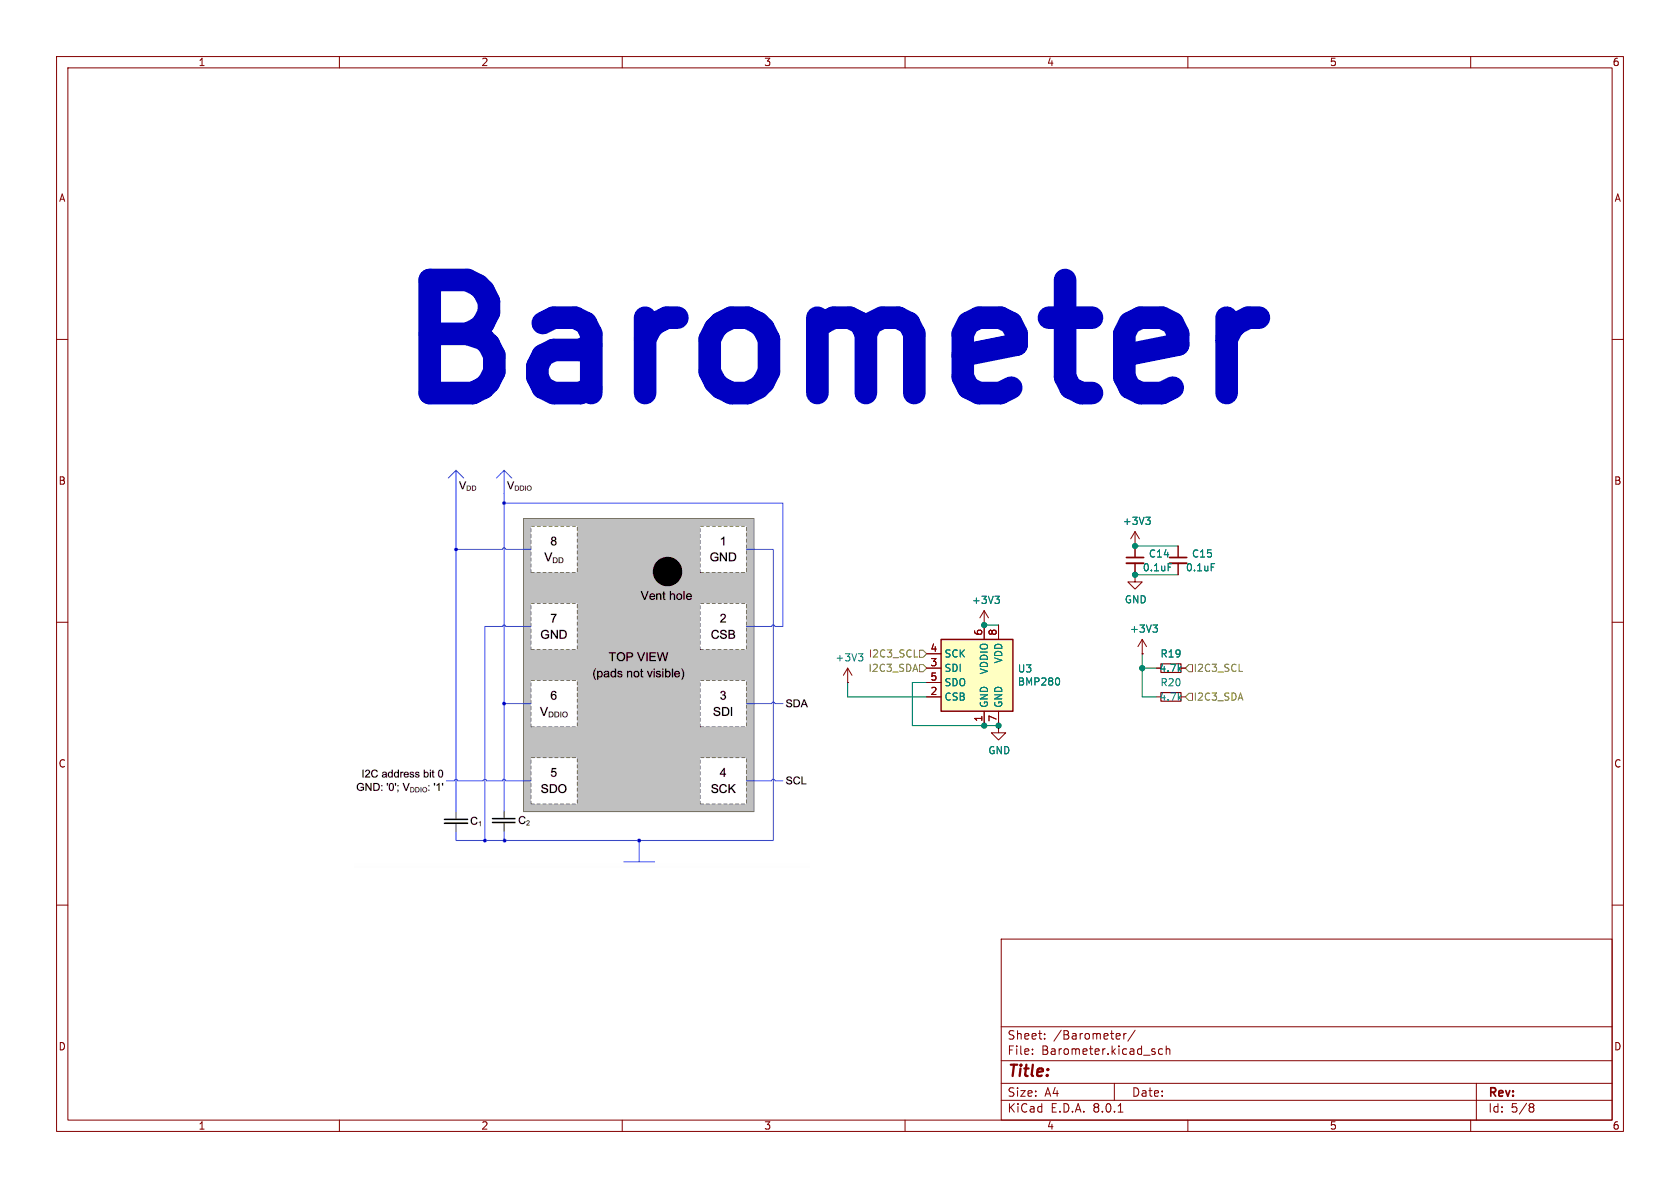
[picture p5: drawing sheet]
(kicad_sch
 (version 20231120)
 (generator "eeschema")
 (generator_version "8.0")
 (paper "A4")
 (lib_symbols
  (symbol "Device:C_Small"
   (pin_numbers hide)
   (pin_names
    (offset 0.254) hide) (exclude_from_sim no) (in_bom yes) (on_board yes)
   (property "Reference" "C" (at 0.254 1.778 0) (effects (font (size 1.27 1.27)) (justify left)))
   (property "Value" "C_Small" (at 0.254 -2.032 0) (effects (font (size 1.27 1.27)) (justify left)))
   (property "Footprint" "" (at 0 0 0) (effects (font (size 1.27 1.27)) (hide yes)))
   (property "Datasheet" "~" (at 0 0 0) (effects (font (size 1.27 1.27)) (hide yes)))
   (property "Description" "Unpolarized capacitor, small symbol" (at 0 0 0) (effects (font (size 1.27 1.27)) (hide yes)))
   (symbol "C_Small_0_1"
    (polyline (pts (xy -1.524 -0.508) (xy 1.524 -0.508)) (stroke (width 0.3302) (type default)) (fill (type none)))
    (polyline (pts (xy -1.524 0.508) (xy 1.524 0.508)) (stroke (width 0.3048) (type default)) (fill (type none))))
   (symbol "C_Small_1_1"
    (pin passive line (at 0 2.54 270) (length 2.032) (name "~" (effects (font (size 1.27 1.27)))) (number "1" (effects (font (size 1.27 1.27)))))
    (pin passive line (at 0 -2.54 90) (length 2.032) (name "~" (effects (font (size 1.27 1.27)))) (number "2" (effects (font (size 1.27 1.27)))))))
  (symbol "Device:R_Small"
   (pin_numbers hide)
   (pin_names
    (offset 0.254) hide) (exclude_from_sim no) (in_bom yes) (on_board yes)
   (property "Reference" "R" (at 0.762 0.508 0) (effects (font (size 1.27 1.27)) (justify left)))
   (property "Value" "R_Small" (at 0.762 -1.016 0) (effects (font (size 1.27 1.27)) (justify left)))
   (property "Footprint" "" (at 0 0 0) (effects (font (size 1.27 1.27)) (hide yes)))
   (property "Datasheet" "~" (at 0 0 0) (effects (font (size 1.27 1.27)) (hide yes)))
   (property "Description" "Resistor, small symbol" (at 0 0 0) (effects (font (size 1.27 1.27)) (hide yes)))
   (symbol "R_Small_0_1"
    (rectangle (start -0.762 1.778) (end 0.762 -1.778) (stroke (width 0.2032) (type default)) (fill (type none))))
   (symbol "R_Small_1_1"
    (pin passive line (at 0 2.54 270) (length 0.762) (name "~" (effects (font (size 1.27 1.27)))) (number "1" (effects (font (size 1.27 1.27)))))
    (pin passive line (at 0 -2.54 90) (length 0.762) (name "~" (effects (font (size 1.27 1.27)))) (number "2" (effects (font (size 1.27 1.27)))))))
  (symbol "Sensor_Pressure:BMP280" (exclude_from_sim no) (in_bom yes) (on_board yes)
   (property "Reference" "U" (at -7.62 10.16 0) (effects (font (size 1.27 1.27)) (justify left top)))
   (property "Value" "BMP280" (at 5.08 10.16 0) (effects (font (size 1.27 1.27)) (justify left top)))
   (property "Footprint" "Package_LGA:Bosch_LGA-8_2x2.5mm_P0.65mm_ClockwisePinNumbering" (at 0 -17.78 0) (effects (font (size 1.27 1.27)) (hide yes)))
   (property "Datasheet" "https://ae-bst.resource.bosch.com/media/_tech/media/datasheets/BST-BMP280-DS001.pdf" (at 0 0 0) (effects (font (size 1.27 1.27)) (hide yes)))
   (property "Description" "Absolute Barometric Pressure Sensor, LGA-8" (at 0 0 0) (effects (font (size 1.27 1.27)) (hide yes)))
   (symbol "BMP280_0_1"
    (rectangle (start -7.62 -5.08) (end 5.08 7.62) (stroke (width 0.254) (type default)) (fill (type background))))
   (symbol "BMP280_1_1"
    (pin power_in line (at 0 -7.62 90) (length 2.54) (name "GND" (effects (font (size 1.27 1.27)))) (number "1" (effects (font (size 1.27 1.27)))))
    (pin input line (at -10.16 -2.54 0) (length 2.54) (name "CSB" (effects (font (size 1.27 1.27)))) (number "2" (effects (font (size 1.27 1.27)))))
    (pin bidirectional line (at -10.16 2.54 0) (length 2.54) (name "SDI" (effects (font (size 1.27 1.27)))) (number "3" (effects (font (size 1.27 1.27)))))
    (pin input line (at -10.16 5.08 0) (length 2.54) (name "SCK" (effects (font (size 1.27 1.27)))) (number "4" (effects (font (size 1.27 1.27)))))
    (pin bidirectional line (at -10.16 0 0) (length 2.54) (name "SDO" (effects (font (size 1.27 1.27)))) (number "5" (effects (font (size 1.27 1.27)))))
    (pin power_in line (at 0 10.16 270) (length 2.54) (name "VDDIO" (effects (font (size 1.27 1.27)))) (number "6" (effects (font (size 1.27 1.27)))))
    (pin power_in line (at 2.54 -7.62 90) (length 2.54) (name "GND" (effects (font (size 1.27 1.27)))) (number "7" (effects (font (size 1.27 1.27)))))
    (pin power_in line (at 2.54 10.16 270) (length 2.54) (name "VDD" (effects (font (size 1.27 1.27)))) (number "8" (effects (font (size 1.27 1.27)))))))
  (symbol "power:+3V3"
   (power)
   (pin_numbers hide)
   (pin_names
    (offset 0) hide) (exclude_from_sim no) (in_bom yes) (on_board yes)
   (property "Reference" "#PWR" (at 0 -3.81 0) (effects (font (size 1.27 1.27)) (hide yes)))
   (property "Value" "+3V3" (at 0 3.556 0) (effects (font (size 1.27 1.27))))
   (property "Footprint" "" (at 0 0 0) (effects (font (size 1.27 1.27)) (hide yes)))
   (property "Datasheet" "" (at 0 0 0) (effects (font (size 1.27 1.27)) (hide yes)))
   (property "Description" "Power symbol creates a global label with name \"+3V3\"" (at 0 0 0) (effects (font (size 1.27 1.27)) (hide yes)))
   (symbol "+3V3_0_1"
    (polyline (pts (xy -0.762 1.27) (xy 0 2.54)) (stroke (width 0) (type default)) (fill (type none)))
    (polyline (pts (xy 0 0) (xy 0 2.54)) (stroke (width 0) (type default)) (fill (type none)))
    (polyline (pts (xy 0 2.54) (xy 0.762 1.27)) (stroke (width 0) (type default)) (fill (type none))))
   (symbol "+3V3_1_1"
    (pin power_in line (at 0 0 90) (length 0) (name "~" (effects (font (size 1.27 1.27)))) (number "1" (effects (font (size 1.27 1.27)))))))
  (symbol "power:GND"
   (power)
   (pin_numbers hide)
   (pin_names
    (offset 0) hide) (exclude_from_sim no) (in_bom yes) (on_board yes)
   (property "Reference" "#PWR" (at 0 -6.35 0) (effects (font (size 1.27 1.27)) (hide yes)))
   (property "Value" "GND" (at 0 -3.81 0) (effects (font (size 1.27 1.27))))
   (property "Footprint" "" (at 0 0 0) (effects (font (size 1.27 1.27)) (hide yes)))
   (property "Datasheet" "" (at 0 0 0) (effects (font (size 1.27 1.27)) (hide yes)))
   (property "Description" "Power symbol creates a global label with name \"GND\" , ground" (at 0 0 0) (effects (font (size 1.27 1.27)) (hide yes)))
   (symbol "GND_0_1"
    (polyline (pts (xy 0 0) (xy 0 -1.27) (xy 1.27 -1.27) (xy 0 -2.54) (xy -1.27 -1.27) (xy 0 -1.27)) (stroke (width 0) (type default)) (fill (type none))))
   (symbol "GND_1_1"
    (pin power_in line (at 0 0 270) (length 0) (name "~" (effects (font (size 1.27 1.27)))) (number "1" (effects (font (size 1.27 1.27))))))))
 (junction
  (at 201.93 118.11)
  (diameter 0)
  (color 0 0 0 0))
 (junction
  (at 200.66 101.6)
  (diameter 0)
  (color 0 0 0 0))
 (junction
  (at 200.66 96.52)
  (diameter 0)
  (color 0 0 0 0))
 (junction
  (at 173.99 110.49)
  (diameter 0)
  (color 0 0 0 0))
 (junction
  (at 173.99 128.27)
  (diameter 0)
  (color 0 0 0 0))
 (junction
  (at 176.53 128.27)
  (diameter 0)
  (color 0 0 0 0))
 (wire
  (pts (xy 149.86 123.19) (xy 163.83 123.19))
  (stroke (width 0) (type default)))
 (wire
  (pts (xy 200.66 96.52) (xy 208.28 96.52))
  (stroke (width 0) (type default)))
 (wire
  (pts (xy 161.29 128.27) (xy 173.99 128.27))
  (stroke (width 0) (type default)))
 (wire
  (pts (xy 163.83 120.65) (xy 161.29 120.65))
  (stroke (width 0) (type default)))
 (wire
  (pts (xy 176.53 128.27) (xy 173.99 128.27))
  (stroke (width 0) (type default)))
 (wire
  (pts (xy 201.93 118.11) (xy 201.93 123.19))
  (stroke (width 0) (type default)))
 (wire
  (pts (xy 201.93 118.11) (xy 204.47 118.11))
  (stroke (width 0) (type default)))
 (wire
  (pts (xy 201.93 115.57) (xy 201.93 118.11))
  (stroke (width 0) (type default)))
 (wire
  (pts (xy 201.93 123.19) (xy 204.47 123.19))
  (stroke (width 0) (type default)))
 (wire
  (pts (xy 200.66 101.6) (xy 208.28 101.6))
  (stroke (width 0) (type default)))
 (wire
  (pts (xy 161.29 120.65) (xy 161.29 128.27))
  (stroke (width 0) (type default)))
 (wire
  (pts (xy 149.86 120.65) (xy 149.86 123.19))
  (stroke (width 0) (type default)))
 (wire
  (pts (xy 173.99 110.49) (xy 176.53 110.49))
  (stroke (width 0) (type default)))
 (image
  (at 102.87 118.11)
  (scale 0.355)
  (data))
 (text "Barometer"
  (exclude_from_sim no)
  (at 68.58 72.39 0)
  (effects (font (size 19.9898 19.9898) (thickness 3.998)
    (bold yes)) (justify left bottom)))
 (hierarchical_label "I2C3_SDA"
  (shape input)
  (at 163.83 118.11 180)
  (fields_autoplaced yes)
  (effects (font (size 1.27 1.27)) (justify right)))
 (hierarchical_label "I2C3_SCL"
  (shape input)
  (at 163.83 115.57 180)
  (fields_autoplaced yes)
  (effects (font (size 1.27 1.27)) (justify right)))
 (hierarchical_label "I2C3_SDA"
  (shape input)
  (at 209.55 123.19 0)
  (fields_autoplaced yes)
  (effects (font (size 1.27 1.27)) (justify left)))
 (hierarchical_label "I2C3_SCL"
  (shape input)
  (at 209.55 118.11 0)
  (fields_autoplaced yes)
  (effects (font (size 1.27 1.27)) (justify left)))
 (symbol
  (lib_id "power:+3V3")
  (at 201.93 115.57 0)
  (unit 1)
  (exclude_from_sim no)
  (in_bom yes)
  (on_board yes)
  (dnp no)
  (property "Reference" "#PWR079" (at 201.93 119.38 0) (effects (font (size 1.27 1.27)) (hide yes)))
  (property "Value" "+3V3" (at 202.311 111.1758 0) (effects (font (size 1.27 1.27))))
  (property "Footprint" "" (at 201.93 115.57 0) (effects (font (size 1.27 1.27)) (hide yes)))
  (property "Datasheet" "" (at 201.93 115.57 0) (effects (font (size 1.27 1.27)) (hide yes)))
  (property "Description" "Power symbol creates a global label with name \"+3V3\"" (at 201.93 115.57 0) (effects (font (size 1.27 1.27)) (hide yes)))
  (pin "1"))
 (symbol
  (lib_id "Device:R_Small")
  (at 207.01 118.11 270)
  (unit 1)
  (exclude_from_sim no)
  (in_bom yes)
  (on_board yes)
  (dnp no)
  (property "Reference" "R19" (at 207.01 115.57 90) (effects (font (size 1.27 1.27))))
  (property "Value" "4.7k" (at 207.01 118.11 90) (effects (font (size 1.27 1.27))))
  (property "Footprint" "Resistor_SMD:R_0402_1005Metric" (at 207.01 118.11 0) (effects (font (size 1.27 1.27)) (hide yes)))
  (property "Datasheet" "~" (at 207.01 118.11 0) (effects (font (size 1.27 1.27)) (hide yes)))
  (property "Description" "Resistor, small symbol" (at 207.01 118.11 0) (effects (font (size 1.27 1.27)) (hide yes)))
  (pin "1")
  (pin "2"))
 (symbol
  (lib_id "Device:R_Small")
  (at 207.01 123.19 270)
  (unit 1)
  (exclude_from_sim no)
  (in_bom yes)
  (on_board yes)
  (dnp no)
  (property "Reference" "R20" (at 207.01 120.65 90) (effects (font (size 1.27 1.27))))
  (property "Value" "4.7k" (at 207.01 123.19 90) (effects (font (size 1.27 1.27))))
  (property "Footprint" "Resistor_SMD:R_0402_1005Metric" (at 207.01 123.19 0) (effects (font (size 1.27 1.27)) (hide yes)))
  (property "Datasheet" "~" (at 207.01 123.19 0) (effects (font (size 1.27 1.27)) (hide yes)))
  (property "Description" "Resistor, small symbol" (at 207.01 123.19 0) (effects (font (size 1.27 1.27)) (hide yes)))
  (pin "1")
  (pin "2"))
 (symbol
  (lib_id "power:+3V3")
  (at 200.66 96.52 0)
  (unit 1)
  (exclude_from_sim no)
  (in_bom yes)
  (on_board yes)
  (dnp no)
  (property "Reference" "#PWR077" (at 200.66 100.33 0) (effects (font (size 1.27 1.27)) (hide yes)))
  (property "Value" "+3V3" (at 201.041 92.1258 0) (effects (font (size 1.27 1.27))))
  (property "Footprint" "" (at 200.66 96.52 0) (effects (font (size 1.27 1.27)) (hide yes)))
  (property "Datasheet" "" (at 200.66 96.52 0) (effects (font (size 1.27 1.27)) (hide yes)))
  (property "Description" "Power symbol creates a global label with name \"+3V3\"" (at 200.66 96.52 0) (effects (font (size 1.27 1.27)) (hide yes)))
  (pin "1"))
 (symbol
  (lib_id "Device:C_Small")
  (at 208.28 99.06 0)
  (unit 1)
  (exclude_from_sim no)
  (in_bom yes)
  (on_board yes)
  (dnp no)
  (property "Reference" "C15" (at 210.6168 97.8916 0) (effects (font (size 1.27 1.27)) (justify left)))
  (property "Value" "0.1uF" (at 209.55 100.33 0) (effects (font (size 1.27 1.27)) (justify left)))
  (property "Footprint" "Capacitor_SMD:C_0402_1005Metric" (at 208.28 99.06 0) (effects (font (size 1.27 1.27)) (hide yes)))
  (property "Datasheet" "~" (at 208.28 99.06 0) (effects (font (size 1.27 1.27)) (hide yes)))
  (property "Description" "Unpolarized capacitor, small symbol" (at 208.28 99.06 0) (effects (font (size 1.27 1.27)) (hide yes)))
  (pin "1")
  (pin "2"))
 (symbol
  (lib_id "Device:C_Small")
  (at 200.66 99.06 0)
  (unit 1)
  (exclude_from_sim no)
  (in_bom yes)
  (on_board yes)
  (dnp no)
  (property "Reference" "C14" (at 202.9968 97.8916 0) (effects (font (size 1.27 1.27)) (justify left)))
  (property "Value" "0.1uF" (at 201.93 100.33 0) (effects (font (size 1.27 1.27)) (justify left)))
  (property "Footprint" "Capacitor_SMD:C_0402_1005Metric" (at 200.66 99.06 0) (effects (font (size 1.27 1.27)) (hide yes)))
  (property "Datasheet" "~" (at 200.66 99.06 0) (effects (font (size 1.27 1.27)) (hide yes)))
  (property "Description" "Unpolarized capacitor, small symbol" (at 200.66 99.06 0) (effects (font (size 1.27 1.27)) (hide yes)))
  (pin "1")
  (pin "2"))
 (symbol
  (lib_id "power:GND")
  (at 200.66 101.6 0)
  (unit 1)
  (exclude_from_sim no)
  (in_bom yes)
  (on_board yes)
  (dnp no)
  (property "Reference" "#PWR078" (at 200.66 107.95 0) (effects (font (size 1.27 1.27)) (hide yes)))
  (property "Value" "GND" (at 200.787 105.9942 0) (effects (font (size 1.27 1.27))))
  (property "Footprint" "" (at 200.66 101.6 0) (effects (font (size 1.27 1.27)) (hide yes)))
  (property "Datasheet" "" (at 200.66 101.6 0) (effects (font (size 1.27 1.27)) (hide yes)))
  (property "Description" "Power symbol creates a global label with name \"GND\" , ground" (at 200.66 101.6 0) (effects (font (size 1.27 1.27)) (hide yes)))
  (pin "1"))
 (symbol
  (lib_id "power:+3V3")
  (at 173.99 110.49 0)
  (unit 1)
  (exclude_from_sim no)
  (in_bom yes)
  (on_board yes)
  (dnp no)
  (property "Reference" "#PWR075" (at 173.99 114.3 0) (effects (font (size 1.27 1.27)) (hide yes)))
  (property "Value" "+3V3" (at 174.371 106.0958 0) (effects (font (size 1.27 1.27))))
  (property "Footprint" "" (at 173.99 110.49 0) (effects (font (size 1.27 1.27)) (hide yes)))
  (property "Datasheet" "" (at 173.99 110.49 0) (effects (font (size 1.27 1.27)) (hide yes)))
  (property "Description" "Power symbol creates a global label with name \"+3V3\"" (at 173.99 110.49 0) (effects (font (size 1.27 1.27)) (hide yes)))
  (pin "1"))
 (symbol
  (lib_id "power:GND")
  (at 176.53 128.27 0)
  (unit 1)
  (exclude_from_sim no)
  (in_bom yes)
  (on_board yes)
  (dnp no)
  (property "Reference" "#PWR076" (at 176.53 134.62 0) (effects (font (size 1.27 1.27)) (hide yes)))
  (property "Value" "GND" (at 176.657 132.6642 0) (effects (font (size 1.27 1.27))))
  (property "Footprint" "" (at 176.53 128.27 0) (effects (font (size 1.27 1.27)) (hide yes)))
  (property "Datasheet" "" (at 176.53 128.27 0) (effects (font (size 1.27 1.27)) (hide yes)))
  (property "Description" "Power symbol creates a global label with name \"GND\" , ground" (at 176.53 128.27 0) (effects (font (size 1.27 1.27)) (hide yes)))
  (pin "1"))
 (symbol
  (lib_id "Sensor_Pressure:BMP280")
  (at 173.99 120.65 0)
  (unit 1)
  (exclude_from_sim no)
  (in_bom yes)
  (on_board yes)
  (dnp no)
  (property "Reference" "U3" (at 179.832 118.2116 0) (effects (font (size 1.27 1.27)) (justify left)))
  (property "Value" "BMP280" (at 179.832 120.523 0) (effects (font (size 1.27 1.27)) (justify left)))
  (property "Footprint" "Package_LGA:Bosch_LGA-8_2x2.5mm_P0.65mm_ClockwisePinNumbering" (at 173.99 138.43 0) (effects (font (size 1.27 1.27)) (hide yes)))
  (property "Datasheet" "https://ae-bst.resource.bosch.com/media/_tech/media/datasheets/BST-BMP280-DS001.pdf" (at 173.99 120.65 0) (effects (font (size 1.27 1.27)) (hide yes)))
  (property "Description" "Absolute Barometric Pressure Sensor, LGA-8" (at 173.99 120.65 0) (effects (font (size 1.27 1.27)) (hide yes)))
  (pin "1")
  (pin "2")
  (pin "3")
  (pin "4")
  (pin "5")
  (pin "6")
  (pin "7")
  (pin "8"))
 (symbol
  (lib_id "power:+3V3")
  (at 149.86 120.65 0)
  (unit 1)
  (exclude_from_sim no)
  (in_bom yes)
  (on_board yes)
  (dnp no)
  (property "Reference" "#PWR074" (at 149.86 124.46 0) (effects (font (size 1.27 1.27)) (hide yes)))
  (property "Value" "+3V3" (at 150.241 116.2558 0) (effects (font (size 1.27 1.27))))
  (property "Footprint" "" (at 149.86 120.65 0) (effects (font (size 1.27 1.27)) (hide yes)))
  (property "Datasheet" "" (at 149.86 120.65 0) (effects (font (size 1.27 1.27)) (hide yes)))
  (property "Description" "Power symbol creates a global label with name \"+3V3\"" (at 149.86 120.65 0) (effects (font (size 1.27 1.27)) (hide yes)))
  (pin "1")))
